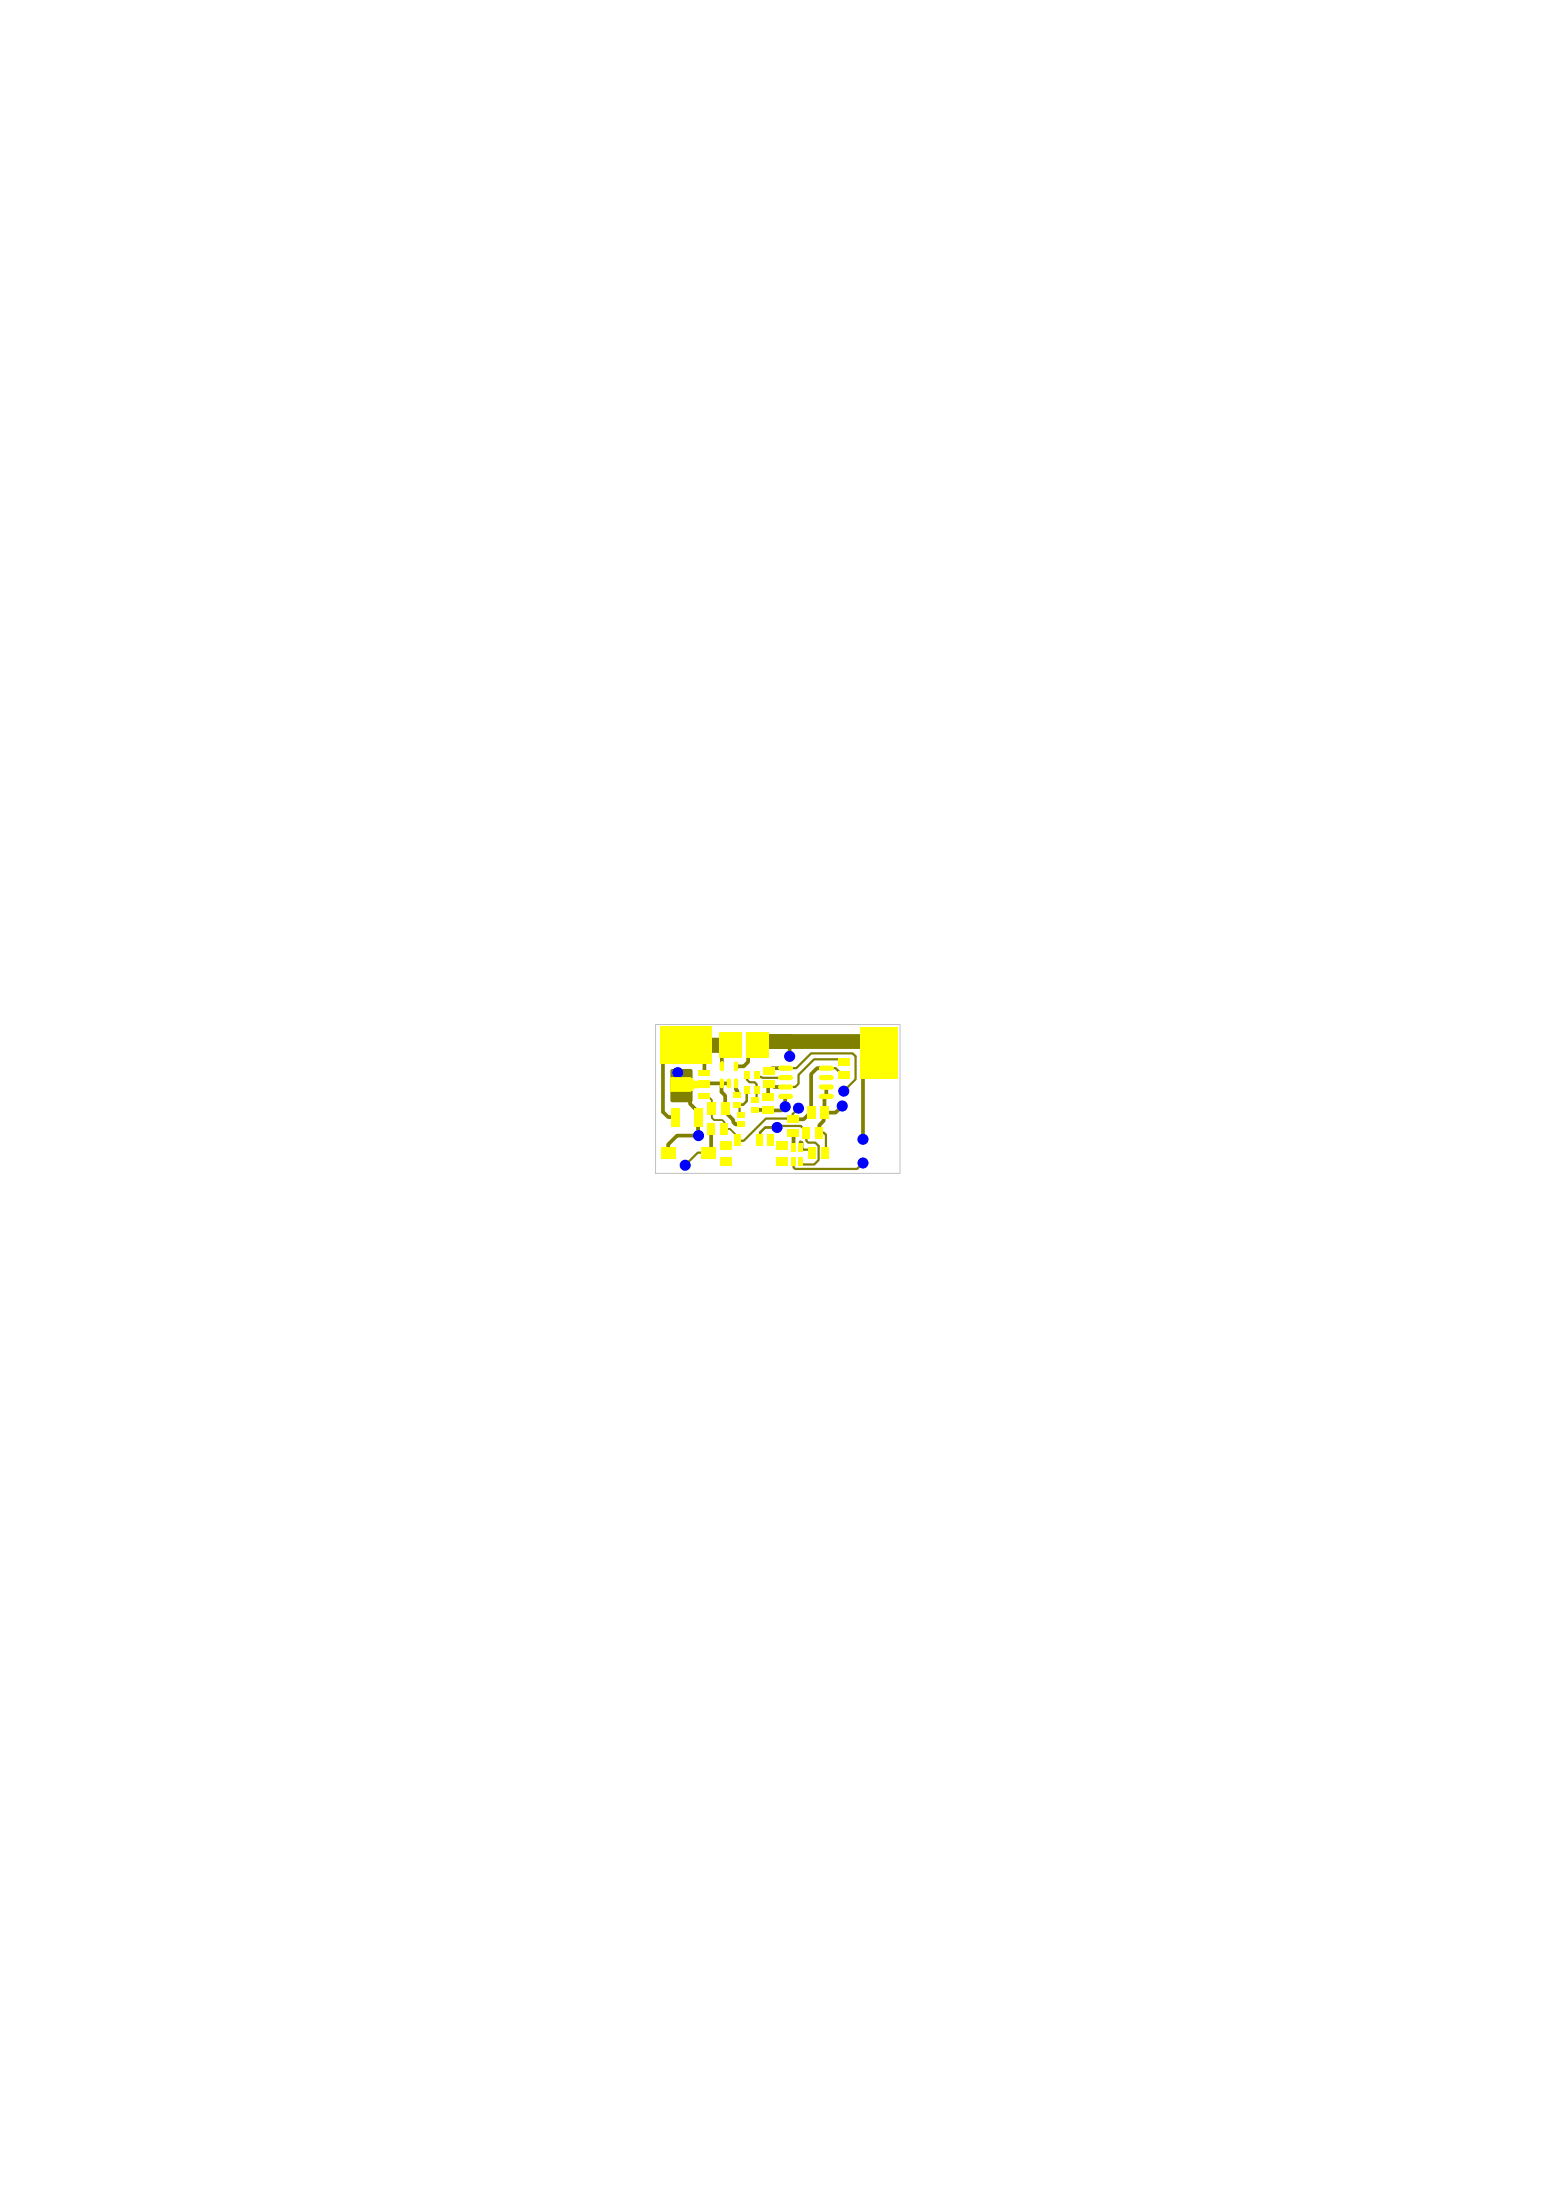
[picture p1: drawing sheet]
<svg xmlns="http://www.w3.org/2000/svg" width="210mm" height="297mm" viewBox="0 0 210 297" stroke-linecap="round" stroke-linejoin="round" font-family="sans-serif">
<path d="M88.5 138.3h33v20.1h-33z" fill="none" stroke="#c0c0c0" stroke-width=".13"/>
<g fill="none" stroke="#808000" stroke-width=".5">
<path d="M92.6 141.1l-.1-.1h-3v9.1M93.1 146.4v2.6l1.1 1.1 .1 3.2M97.4 147.4l.5 .5v2.2l1.1 1.1v.3l.3 .3h.7M99.5 147.3v.5M99.5 154h.1M102.2 141.1h-.9l-.1-.1h-.2v2.4l-.6 .6h-1.1M103.8 146.4l-.1 .1v1.6M106 146.8h.1M106.6 140.6v2M108.1 154.2v.8M109.5 150.4h-.3l-.7 .7h-1.5M111.3 150.2l-.1 .1v1l-.6 .6v1"/>
<path d="M111.5 144.2h-1.2l-.8 .8v5.2M111.5 146.8v1.2l-.2 .3v1.9M113.7 149.3l-.9 .9h-1.5M118.7 142.1l-2.2 .5v11.2"/>
</g>
<path d="M102.2 141.1l.5-.5h16v1.5" fill="none" stroke="#808000" stroke-width="2"/>
<path d="M96.1 149.7v1.2l.3 .3h1.1l.3 .3v.9M109.5 150.2v.2" fill="none" stroke="#808000" stroke-width=".25"/>
<path d="M99.5 149.2h.3v1.3h.2M100.8 145.1v.7l.4 .3h.7l.2 .3v.7M102.2 145.1v.3h.6l.1 .1h3.1M104.9 152.2v-.2h3.2l.4 .4h.3v1.6l.3 .3h1l.4 .4v1.9l-.6 .6h-1.8v-.4M106 144.2h1.5l2-2h5.6l.4 .4v3.1l-1.6 1.6M107.1 156.8v.8l.2 .2h8.4l.8-.8M107.8 149.6l-.8 .8v.7v-.1h-3.6l-3 3h-.8M108.1 154.2h.2v1h1.3v.5M110.6 152.9h.6l.3 .3v2.6l-.1-.1" fill="none" stroke="#808000" stroke-width=".3"/>
<g fill="#00f">
<circle cx="94.3" cy="153.3" r=".75"/>
<circle cx="104.9" cy="152.2" r=".75"/>
<circle cx="116.5" cy="153.8" r=".75"/>
<circle cx="116.5" cy="157" r=".75"/>
<circle cx="106" cy="149.4" r=".75"/>
<circle cx="107.8" cy="149.6" r=".75"/>
<circle cx="113.9" cy="147.3" r=".75"/>
<circle cx="106.6" cy="142.6" r=".75"/>
<circle cx="113.7" cy="149.3" r=".75"/>
</g>
<g fill="#ff0">
<path d="M100.7 139.4h3.1v3.5h-3.1z"/>
<path d="M94.3 147.5h1.6v.8h-1.6z"/>
<path d="M94.3 144.5h1.6v.8h-1.6z"/>
<path d="M99.1 153.2h.9v1.5h-.9z"/>
<path d="M103.6 153.2h.9v1.5h-.9z"/>
<path d="M104.8 156.2h1.5v1.2h-1.5z"/>
<path d="M104.8 154h1.5v1.2h-1.5z"/>
<path d="M97.3 156.2h1.5v1.2h-1.5z"/>
<path d="M97.3 154h1.5v1.2h-1.5z"/>
<path d="M95.5 148.9h1.2v1.7h-1.2z"/>
<path d="M97.3 148.9h1.2v1.7h-1.2z"/>
<path d="M89.2 155h2v1.5h-2z"/>
<path d="M116.2 138.6h5v7h-5z"/>
<path d="M106.8 154.4h.6v1.2h-.6z"/>
<path d="M106.8 156.2h.6v1.2h-.6z"/>
<path d="M107.8 156.2h.6v1.2h-.6z"/>
<path d="M107.8 154.4h.6v1.2h-.6z"/>
<path d="M110.1 152.2h1v1.5h-1z"/>
<path d="M108.3 152.2h1v1.5h-1z"/>
<path d="M109.1 155h1v1.5h-1z"/>
<path d="M110.9 155h1v1.5h-1z"/>
<path d="M105.1 144l.3-.1h1.3a.35 .35 0 0 1 .3 .3 .35 .35 0 0 1-.3 .4h-1.3a.35 .35 0 0 1-.3-.6z"/>
<path d="M105.2 145.2l1.5-.1a.35 .35 0 0 1 .3 .4 .35 .35 0 0 1-.3 .3h-1.3a.35 .35 0 0 1-.3-.2 .35 .35 0 0 1 .1-.4z"/>
<path d="M105.2 146.5l1.5-.1a.35 .35 0 0 1 .3 .4 .35 .35 0 0 1-.3 .3h-1.3a.35 .35 0 0 1-.3-.2 .35 .35 0 0 1 .1-.4z"/>
<path d="M105.2 147.7h1.5a.35 .35 0 0 1 .3 .3 .35 .35 0 0 1-.3 .4h-1.3a.35 .35 0 0 1-.3-.3 .35 .35 0 0 1 .1-.4z"/>
<path d="M110.6 147.9l.3-.2h1.3a.35 .35 0 0 1 .3 .3 .35 .35 0 0 1-.3 .4h-1.3a.35 .35 0 0 1-.3-.5z"/>
<path d="M110.6 146.6l.3-.2h1.3a.35 .35 0 0 1 .3 .4 .35 .35 0 0 1-.3 .3h-1.3a.35 .35 0 0 1-.3-.5z"/>
<path d="M110.6 145.3l.3-.2h1.3a.35 .35 0 0 1 .3 .4 .35 .35 0 0 1-.3 .3h-1.3a.35 .35 0 0 1-.3-.5z"/>
<path d="M110.6 144l.3-.1h1.3a.35 .35 0 0 1 .3 .3 .35 .35 0 0 1-.3 .4h-1.3a.35 .35 0 0 1-.3-.6z"/>
<path d="M106.2 152.4h1.5v1h-1.5z"/>
<path d="M106.2 150.6h1.5v1h-1.5z"/>
<path d="M113.2 142.8h1.5v1h-1.5z"/>
<path d="M113.2 144.6h1.5v1h-1.5z"/>
<path d="M103 145.9h1.5v1h-1.5z"/>
<path d="M103 144.1h1.5v1h-1.5z"/>
<path d="M110.7 149.4h1.2v1.7h-1.2z"/>
<path d="M108.9 149.4h1.2v1.7h-1.2z"/>
<path d="M100.4 146.6h.8v1h-.8z"/>
<path d="M101.8 146.6h.7v1h-.7z"/>
<path d="M99 147.5h1.1v.7h-1.1z"/>
<path d="M99 148.8h1.1v.7h-1.1z"/>
<path d="M99.5 151.5h1v.7h-1z"/>
<path d="M99.5 150.1h1v.8h-1z"/>
<path d="M101.5 149.5h1v.7h-1z"/>
<path d="M101.5 148.2h1v.7h-1z"/>
<path d="M100.5 144.6h.7v1h-.7z"/>
<path d="M101.8 144.6h.7v1h-.7z"/>
</g>
<text font-size="7" fill="#808000" x="95.1" y="143.6" transform="rotate(-90 95.1 143.6)">J1x1</text>
<text font-size="5.8" fill="#808000" x="97.1" y="158">SW1</text>
<text font-size="5.6" fill="#ff0" x="95.2" y="147.5" transform="rotate(-90 95.2 147.5)">U3x2</text>
<text font-size="5.5" fill="#808000" x="104.8" y="148.1">U2</text>
<text font-size="5.1" fill="#808000" x="90.3" y="148.3">U3</text>
<text font-size="5" fill="#ff0" x="89.1" y="142.9">J1</text>
<text font-size="4.1" fill="#ff0" x="96.6" y="146.6">U11</text>
<text font-size="3.8" fill="#00f" x="89.1" y="157.1">SW2</text>
<g font-size="3.3" fill="#ff0">
<text x="99.7" y="143" transform="rotate(-90 99.7 143)">R13x2</text>
<text x="102.7" y="150.2">R15</text>
</g>
<text font-size="3.2" fill="#ff0" x="90.3" y="152">C3</text>
<text font-size="2.5" fill="#808000" x="98.8" y="149.4">R65</text>
<text font-size="2.2" fill="#ff0" x="96.4" y="156.6" transform="rotate(-90 96.4 156.6)">SW2x2</text>
<text font-size="2" fill="#ff0" x="95.2" y="153.1">R9</text>
<text font-size="1.1" fill="#ff0" x="102.9" y="154.8" transform="rotate(-90 102.9 154.8)">SW1x2</text>
</svg>
